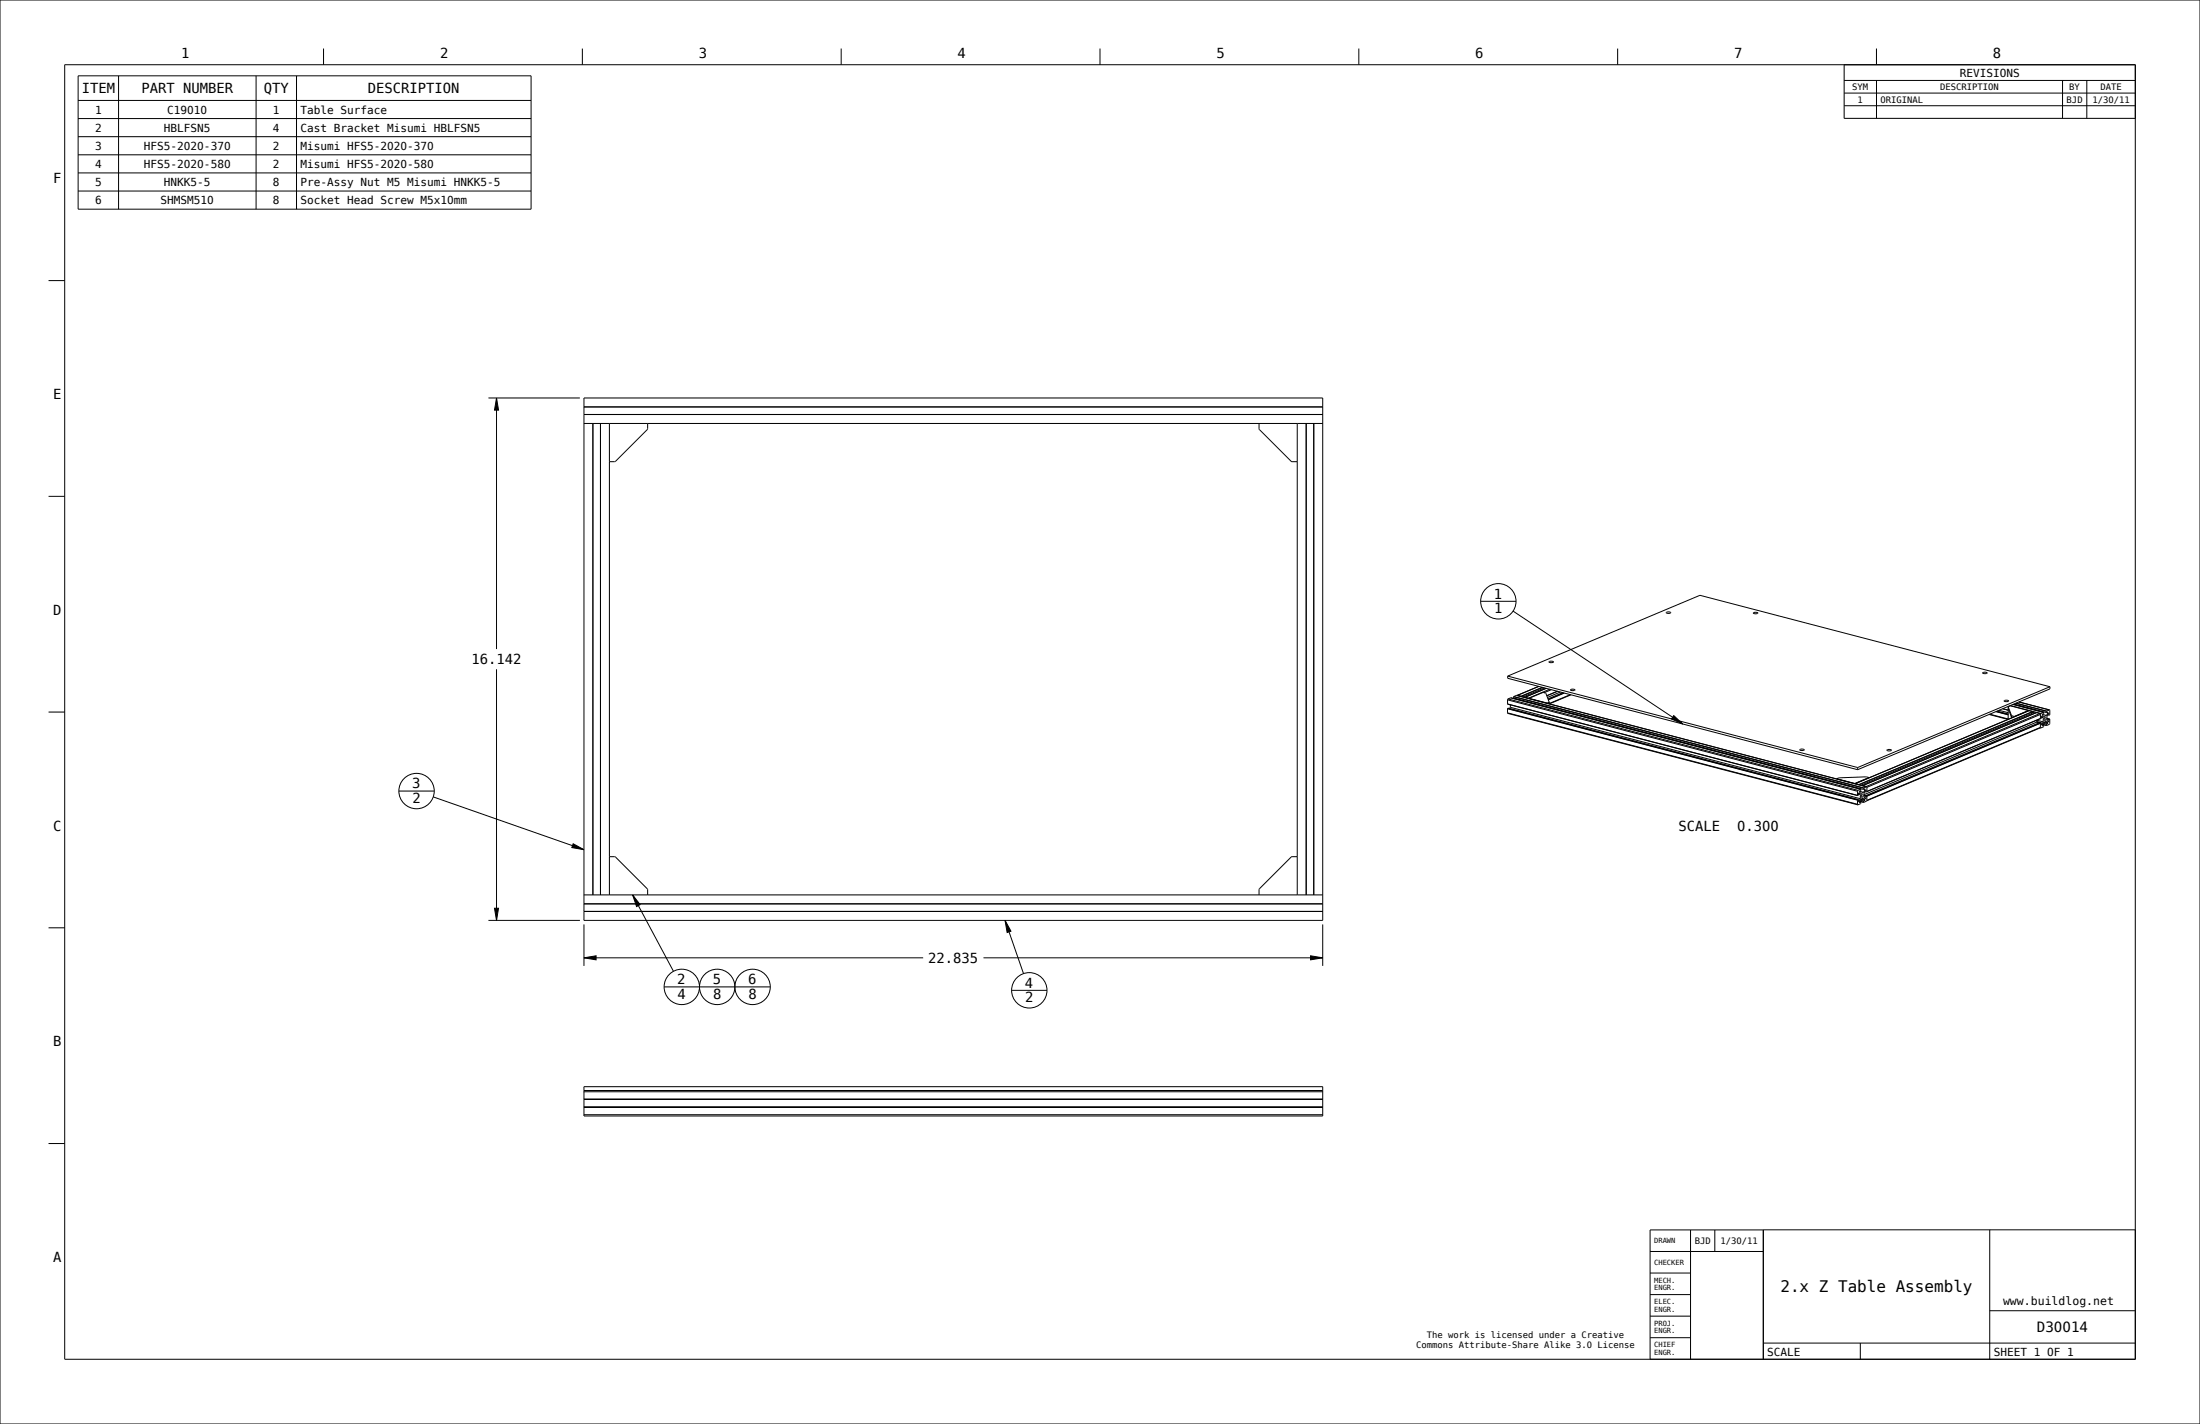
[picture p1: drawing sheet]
<svg xmlns="http://www.w3.org/2000/svg" width="864mm" height="559mm" viewBox="0 0 864 559" stroke-linecap="round" stroke-linejoin="round" font-family="sans-serif">
<path d="M194.9 156.2l.8 4.7h-1.6zM194.1 356.4h1.6l-.8 4.8zM229.2 375.9l4.8-.8v1.6zM514.5 375.1l4.7 .8-4.7 .8z" fill="#000"/>
<g fill="none" stroke="#000" stroke-width=".39">
<path d="M0 0h863.6v558.8h-863.6zM127 19v6.4M228.6 19v6.4M330.2 19v6.4M431.8 19v6.4M533.4 19v6.4M635 19v6.4M736.6 19v6.4M25.4 25.4h812.8v508h-812.8zM30.7 29.8h177.8v52.3h-177.8zM30.7 39.4h177.8M46.5 29.8v52.3"/>
<path d="M100.5 29.8v52.3M116.4 29.8v52.3M723.9 25.4v21.1h114.3M723.9 31.6h114.3M723.9 36.5h114.3M736.6 31.6v14.9M809.6 31.6v14.9M819.2 31.6v14.9M30.7 46.5h177.8M30.7 53.6h177.8M723.9 41.5h114.3M30.7 60.7h177.8"/>
<path d="M30.7 67.9h177.8M30.7 75h177.8M19 110.1h6.4M191.7 156.2h35.9M194.9 156.2l.8 4.7h-1.6zM194.9 156.2v98.5M239.2 166.2h15v2l-12.6 12.8-2.4 .2zM494.2 166.2h15v15l-2.4-.2-12.4-12.4zM19 194.8h6.4M19 279.4h6.4M194.9 262.6v98.6M591.8 265.3v.9l137.4 35.8"/>
<path d="M591.8 265.3l137.4 35.9M591.8 265.3l75.5-31.7 137.4 35.9M600.2 274v.1M600.2 274l5.5-2.3 1.1 .3 1.3 3.5M600.2 274l7.1 1.9M607.3 275.9v.1M608.1 275.5l-.8 .4M608.1 275.5v.7M788.3 278.1l1.3 3.4M788.3 277.4v4.9M788.3 277.3v.1M788.3 277.4l1.3 3.4"/>
<path d="M788.4 277.3h.1M788.4 277.3l.7-.3 7.1 1.8M796.2 278.8l-5.5 2.3M796.2 278.8v.1M804.7 269.5v.8l-75.5 31.7M804.7 269.5l-75.5 31.7M789.6 281.5l.1 .1M789.6 280.8v.7M789.6 280.8l.1 .1M789.7 281.6h.1M789.7 280.9l1 .2M789.7 280.9v.7"/>
<path d="M790.7 281.1v.2M721 305.6v.1M721 305.6l7.1 1.8M728.1 307.4v.1M729.2 301.2v.8M733.6 305.1l-1.2-.3-10.5 .4-.9 .4M733.6 305.1l-5.5 2.3M733.6 305.1v.1M239.2 336.2l2.4 .1 12.5 12.5 .1 2.4h-15zM506.8 336.3l2.4-.1v15h-15l.2-2.4zM194.1 356.4h1.6l-.8 4.8zM19 364.1h6.4"/>
<path d="M191.7 361.2h35.9M229.2 375.9l4.8-.8v1.6zM229.2 362.8v16.2M229.2 375.9h133.2M386.1 375.9h133.1M514.5 375.1l4.7 .8-4.7 .8zM519.2 362.8v16.2M229.2 426.4h290v1.5h-290zM19 448.7h6.4M647.7 491.1h44.5M647.7 499.6h15.9M663.6 482.6v50.8"/>
<path d="M673.1 482.6v8.5M692.2 482.6v50.8M781.1 482.6v50.8M838.2 482.6h-190.5v50.8M647.7 516.5h15.9M647.7 508h15.9M781.1 514.4h57.1M647.7 524.9h15.9M692.2 527.1h146M730.3 527.1v6.3"/>
</g>
<!-- layer: 02___PRT_ALL_AXES -->
<g fill="none" stroke="#000" stroke-width=".39">
<path d="M229.2 156.2h290v205h-290zM229.2 159.7h290M229.2 166.2h10M229.2 162.7h290M229.2 162.6h290M232.7 166.2v185M232.8 166.2v185M235.7 166.2v185M254.2 166.2h240M509.2 166.2h10M512.7 166.2v185M515.7 166.2v185"/>
<path d="M239.2 181.2v155M509.2 181.2v155M608.1 259.7l.7-.2a.53 .53 0 0 1 .6-.1 .53 .53 0 0 1 .3 .5l-1.1 .1zM654.1 240.3l.7-.2a.53 .53 0 0 1 .6-.1 .53 .53 0 0 1 .3 .6l-1.1 .1zM688.3 240.5l.7-.2a.53 .53 0 0 1 .6-.1 .53 .53 0 0 1 .3 .5l-1.1 .1zM591.8 279.7l137.5 36.1M591.8 279.7l137.3 35.9M591.8 278.1v1.6M591.8 278.1l137.4 35.9M591.8 276.2v.1M591.8 276.2l137.4 36M591.8 274.6v1.6"/>
<path d="M591.8 274.6l137.4 35.9M591.8 278v.1M591.8 278l137.4 35.9M591.8 278l.3-.1 137.4 35.9M592 274.3l-.2 .3M592 274.3l137.4 35.8M592.9 277.5l-.3 .5M592.9 277.5l137.4 35.9M592.9 276.6v.9M593 273.8l-1 .5M593 273.8l137.4 35.9M593 273.8h.1"/>
<path d="M594.2 273.4v.5l137.4 35.9M594.2 273.4l137.4 35.9M594.2 273.3v.1M594.2 273.3l137.4 35.9M594.7 274l-.1 .2M595.3 272.9l-1.1 .4M595.3 272.9l137.4 35.9M595.3 272.9l137.4 35.8M595.6 272.9h-.1M595.7 272.9h-.1M598.6 273.6l8.4-3.5zM598.6 273.6l-.1 .1"/>
<path d="M604.1 269.4l-8.5 3.5M605.4 269.7l-8.3 3.5 8.5-3.4M606.3 269.9l-8.5 3.6M608.3 270.5l-8.3 3.5 .1 .1M609 270.6l-2.9 1.2M611.4 271.3l-4.2 1.7M612.5 271.6l-5.1 2.1M613.5 271.8l-5.8 2.5M613.9 271.9l-6.2 2.6M614.1 272l-6.3 2.6M616.4 272.6l-8.3 3.5M616.5 270.6l.7-.2a.53 .53 0 0 1 .7-.1 .53 .53 0 0 1 .2 .6l-1.1 .1z"/>
<path d="M616.7 272.7l-8.5 3.5M778.3 264l.8-.2a.53 .53 0 0 1 .6-.1 .53 .53 0 0 1 .2 .5l-1.1 .1zM783.4 279.3l4.9 1.2M783.6 279.2l4.7 1.2M783.9 279.1l4.4 1.1M784.7 278.7l3.6 1M786.2 278.1l2.1 .6-2.2-.6M786.7 275l.8-.2a.53 .53 0 0 1 .6-.1 .53 .53 0 0 1 .3 .5l-1.1 .1zM788.6 277.1h.1M789.2 276.9l12 3.1M790.2 276.4l12 3.1M790.5 276.3l12.9 3.3"/>
<path d="M791.2 276l12.2 3.1M791.4 275.9l12 3.1M792.5 275.5l12 3.1M792.5 275.4l12 3.2M796.5 278.9l1.3 .3M796.5 278.9l-68.3 28.6M796.5 278.9l-68.1 28.6M797.8 279.2l.1 .1M797.8 279.2l-68.1 28.7M797.9 279.5l1 .3M797.9 279.3v.5l-67.4 28.4M797.9 279.3l-68.2 28.6"/>
<path d="M799.4 279.7l1.3 .3M799.4 279.7h-.1M799.4 279.7l-68.2 28.6M801.2 280l-.2 .3M802.2 279.5l-1 .5M802.2 279.5h.1M802.3 279.6v.5l-.6 .2v.3l.6 .6 1-.4M803.4 279.6l.5-.2v.3M803.4 279.1v.5M803.4 279v.1M803.5 279.6l.4 .1M803.9 279.7l-.6 1.1"/>
<path d="M804.5 278.6l.1 1.8-.3 .3M804.5 278.6l-1.1 .4M706.5 294.1l.8-.2a.53 .53 0 0 1 .6-.1 .53 .53 0 0 1 .2 .6l-1.1 .1zM740.7 294.3l.8-.2a.53 .53 0 0 1 .6-.1 .53 .53 0 0 1 .3 .5l-1.2 .2zM780.8 280.4l7.4 1.9M781.1 280.3l7.2 1.8M797.3 280.1l.2 .3M799.5 283.4l.4 .5M799.5 283.4l-67.8 28.4M799.5 283.1l1.8 .5M799.5 283.3l1.5 .4M799.6 283.5l.7 .2"/>
<path d="M800.7 280l.3 .3M800.7 280l-68.1 28.6M800.9 283.7v.1M800.9 283.7l-.4-.1-68.1 28.6M800.9 283.7l-68.4 28.8M800.9 285.6l-68.1 28.6M800.9 285.6l.1 .1M800.9 282h.1M800.9 285.5v.1M800.9 285.4v.1M800.9 285.4l-68.1 28.7M800.9 285.5l.1 .2"/>
<path d="M800.9 283.8v1.6M800.9 283.8l-68.1 28.6M801 282h.1M801 282h-.1M801 282l-68.2 28.6M801 280.3v1.7M801 280.3l-68.1 28.7M801 283.7l-.1 .1M801 283.7h.1M801.1 285.7h.1M801.3 284.3l.2 .1M801.3 283.6l.2 .8"/>
<path d="M801.3 283.6l-.3 .1M801.3 281.4l.8 .2M801.7 280.3l1.6 .5M801.7 284.5l.5 .1M802.1 283.3l-.6 1.1M802.1 283.3l-2.6-.7v.8M802.1 281.6v1.7M802.1 281.6l-.6-.6-.2 .9-68.8 28.9M802.1 283.8l1.2 .4M802.2 284.6v.6l-1.1 .5M802.2 283.5l1.7 .4M802.2 283.5l1.1-.5 .6 .7"/>
<path d="M802.2 283.5l-.5 1.4 .5-.3M802.6 283.3l1.3 .4M802.7 281.6l.3-.1 .2 .4-.5 .8-.3-.4zM803.3 284.6l.1 .1M803.3 284.6l-1.5-.3 1.6 .4M803.3 284.2v.4M803.4 284.7h.1M803.5 282.2l.8 .2M803.5 281.9l1.1 .3M803.8 280.5l.5 .2M803.9 283.9l-.6 .3M803.9 283.7v.2"/>
<path d="M803.9 283.1l.4 .1M804.3 282.4v.8M804.3 280.7v-.9l-.8 1.2v1.6l.8 .6M804.6 282.2l-.3 .2M804.6 282.2h.1M804.6 282.3v1.8l-1.2 .6M728.2 307.5v.1M728.4 307.5l1.3 .4M728.4 307.5h-.2M729.1 315.6l.2 .2M729.2 314l-.1 1.6M729.2 312.1h.1"/>
<path d="M729.2 310.5v1.6M729.2 313.9v.1M729.4 310.1l-.2 .4M729.5 314.5h.2M729.5 313.8l.2 .7M729.5 313.8l-.3 .1M729.5 311.6l.8 .2M729.9 310.5l1.6 .4M729.9 310.5l.6 .9 1-.5M729.9 314.7l.5 .1M730 314.5l1.6 .4M730.3 313.4l-.6 1.1"/>
<path d="M730.3 311.8l-.6-.7-.2 1-.3 .1M730.3 311.8v1.6M730.3 314l1.2 .3M730.4 309.7l-1 .4M730.4 309.7h.1M730.4 309.7l.1 .6-.6 .2M730.4 314.8v.6l-1.1 .4M730.4 313.7l1.7 .4M730.5 313.6l-.6 1.4 .5-.2M730.5 313.6l1-.4 .6 .6M730.8 313.5l1.3 .3M730.9 311.8l.3-.1 .2 .4-.5 .8-.3-.4z"/>
<path d="M731.2 308.3h.1M731.2 308.3l1.4 .3M731.5 314.3l.1 .6M731.6 309.8l.5-.2v.2M731.6 309.3v.5M731.6 314.9h.1M731.6 309.2v.1M731.7 309.7l.4 .1M731.7 312.3l.8 .2M731.7 312.1l1.1 .3M732 310.7l.5 .1M732.1 314.1l-.6 .2"/>
<path d="M732.1 313.8v.3M732.1 309.8l-.6 1.1M732.2 313.3l.3 .1M732.4 312.2l.4 .1M732.4 312.2v.1M732.5 312.5v.9M732.5 310.8v-.8l-.8 1.1v1.7l.8 .6M732.6 308.6l.3 .4M732.7 308.8l.2 .2M732.7 308.8l-1.1 .4M732.8 312.4h.1M732.8 314.2l-1.2 .7"/>
<path d="M732.8 314.1v.1M732.8 314.1h.1M732.8 310.6v.1M732.8 312.4v1.7M732.8 310.6h.1M732.9 309l-.1 1.6M229.2 357.7h290M229.2 357.6h290M229.2 354.7h290M229.2 351.2h10M254.2 351.2h240M509.2 351.2h10"/>
<path d="M229.2 427.9v10h290v-10M229.2 437.4h290M229.2 434.6h290M229.2 434.4h290M229.2 431.5h290M229.2 431.4h290M229.2 431.3h290M229.2 428.4h290"/>
</g>
<!-- layer: BALLOONS -->
<g fill="none" stroke="#000" stroke-width=".39">
<path d="M581.2 236h13.9M594 239.8l66.6 44.3M657 280.8l3.6 3.3-4.5-2zM156.6 310.4h13.9M170.1 312.7l59.1 20.7M225 331.1l4.2 2.3-4.7-.8zM248.3 351.2l3 3.8-1.4 .7zM248.3 351.2l16.1 30M394.5 361.2l2.3 4.2-1.5 .5zM394.5 361.2l7.3 20.9M260.7 387.3h41.7M397.1 388.6h13.9"/>
<circle cx="588.2" cy="236" r="6.9"/>
<circle cx="163.5" cy="310.4" r="6.9"/>
<circle cx="267.6" cy="387.3" r="6.9"/>
<circle cx="281.5" cy="387.3" r="6.9"/>
<circle cx="295.4" cy="387.3" r="6.9"/>
<circle cx="404" cy="388.6" r="6.9"/>
</g>
<path d="M657 280.8l3.6 3.3-4.5-2zM225 331.1l4.2 2.3-4.7-.8zM248.3 351.2l3 3.8-1.4 .7zM394.5 361.2l2.3 4.2-1.5 .5z" fill="#000"/>
<text font-size="6.3" x="698.9" y="507.1">2.x Z Table Assembly</text>
<text font-size="5.6" x="799.6" y="522.7">D30014</text>
<g font-size="5.4">
<text x="71.1" y="22.7">1</text>
<text x="172.7" y="22.7">2</text>
<text x="274.3" y="22.7">3</text>
<text x="375.9" y="22.7">4</text>
<text x="477.5" y="22.7">5</text>
<text x="579.1" y="22.7">6</text>
<text x="680.7" y="22.7">7</text>
<text x="782.3" y="22.7">8</text>
<text x="32.1" y="36.6">ITEM</text>
<text x="55.5" y="36.6">PART NUMBER</text>
<text x="103.5" y="36.6">QTY</text>
<text x="144.4" y="36.6">DESCRIPTION</text>
<text x="20.9" y="72">F</text>
<text x="20.9" y="156.6">E</text>
<text x="586.4" y="234.9">1</text>
<text x="20.9" y="241.3">D</text>
<text x="586.5" y="240.7">1</text>
<text x="185.1" y="260.7">16.142</text>
<text x="161.8" y="309.4">3</text>
<text x="161.9" y="315.2">2</text>
<text x="20.9" y="325.9">C</text>
<text x="658.9" y="326.1">SCALE</text>
<text x="681.9" y="326.1">0.300</text>
<text x="364.4" y="377.8">22.835</text>
<text x="265.9" y="386.2">2</text>
<text x="279.8" y="386.2">5</text>
<text x="293.7" y="386.2">6</text>
<text x="402.3" y="387.6">4</text>
<text x="266" y="392">4</text>
<text x="279.9" y="392">8</text>
<text x="293.8" y="392">8</text>
<text x="402.4" y="393.4">2</text>
<text x="20.9" y="410.6">B</text>
<text x="20.9" y="495.3">A</text>
</g>
<text font-size="4.5" x="786.3" y="512.2">www.buildlog.net</text>
<g font-size="4.3">
<text x="769.3" y="30.1">REVISIONS</text>
<text x="37.3" y="44.6">1</text>
<text x="65.7" y="44.6">C19010</text>
<text x="107.1" y="44.6">1</text>
<text x="118" y="44.6">Table Surface</text>
<text x="37.3" y="51.7">2</text>
<text x="64.4" y="51.7">HBLFSN5</text>
<text x="107.1" y="51.7">4</text>
<text x="118" y="51.7">Cast Bracket Misumi HBLFSN5</text>
<text x="37.3" y="58.8">3</text>
<text x="56.5" y="58.8">HFS5-2020-370</text>
<text x="107.1" y="58.8">2</text>
<text x="118" y="58.8">Misumi HFS5-2020-370</text>
<text x="37.3" y="65.9">4</text>
<text x="56.5" y="65.9">HFS5-2020-580</text>
<text x="107.1" y="65.9">2</text>
<text x="118" y="65.9">Misumi HFS5-2020-580</text>
<text x="37.3" y="73">5</text>
<text x="64.4" y="73">HNKK5-5</text>
<text x="107.1" y="73">8</text>
<text x="118" y="73">Pre-Assy Nut M5 Misumi HNKK5-5</text>
<text x="37.3" y="80.1">6</text>
<text x="63.1" y="80.1">SHMSM510</text>
<text x="107.1" y="80.1">8</text>
<text x="118" y="80.1">Socket Head Screw M5x10mm</text>
<text x="693.7" y="532.2">SCALE</text>
<text x="782.6" y="532.2">SHEET 1 OF 1</text>
</g>
<g font-size="3.5">
<text x="727.1" y="35.3">SYM</text>
<text x="761.6" y="35.3">DESCRIPTION</text>
<text x="812.3" y="35.3">BY</text>
<text x="824.5" y="35.3">DATE</text>
<text x="729.2" y="40.3">1</text>
<text x="738.2" y="40.3">ORIGINAL</text>
<text x="811.3" y="40.3">BJD</text>
<text x="821.4" y="40.3">1/30/11</text>
<text x="665.2" y="488.1">BJD</text>
<text x="675.3" y="488.1">1/30/11</text>
<text x="560.1" y="525.2">The work is licensed under a Creative</text>
<text x="555.9" y="529">Commons Attribute-Share Alike 3.0 License</text>
</g>
<g font-size="2.8">
<text x="649.3" y="487.9">DRAWN</text>
<text x="649.3" y="496.3">CHECKER</text>
<text x="649.3" y="503.3">MECH.</text>
<text x="649.3" y="506.3">ENGR.</text>
<text x="649.3" y="511.7">ELEC.</text>
<text x="649.3" y="514.8">ENGR.</text>
<text x="649.3" y="520.2">PROJ.</text>
<text x="649.3" y="523.2">ENGR.</text>
<text x="649.3" y="528.7">CHIEF</text>
<text x="649.3" y="531.7">ENGR.</text>
</g>
</svg>
